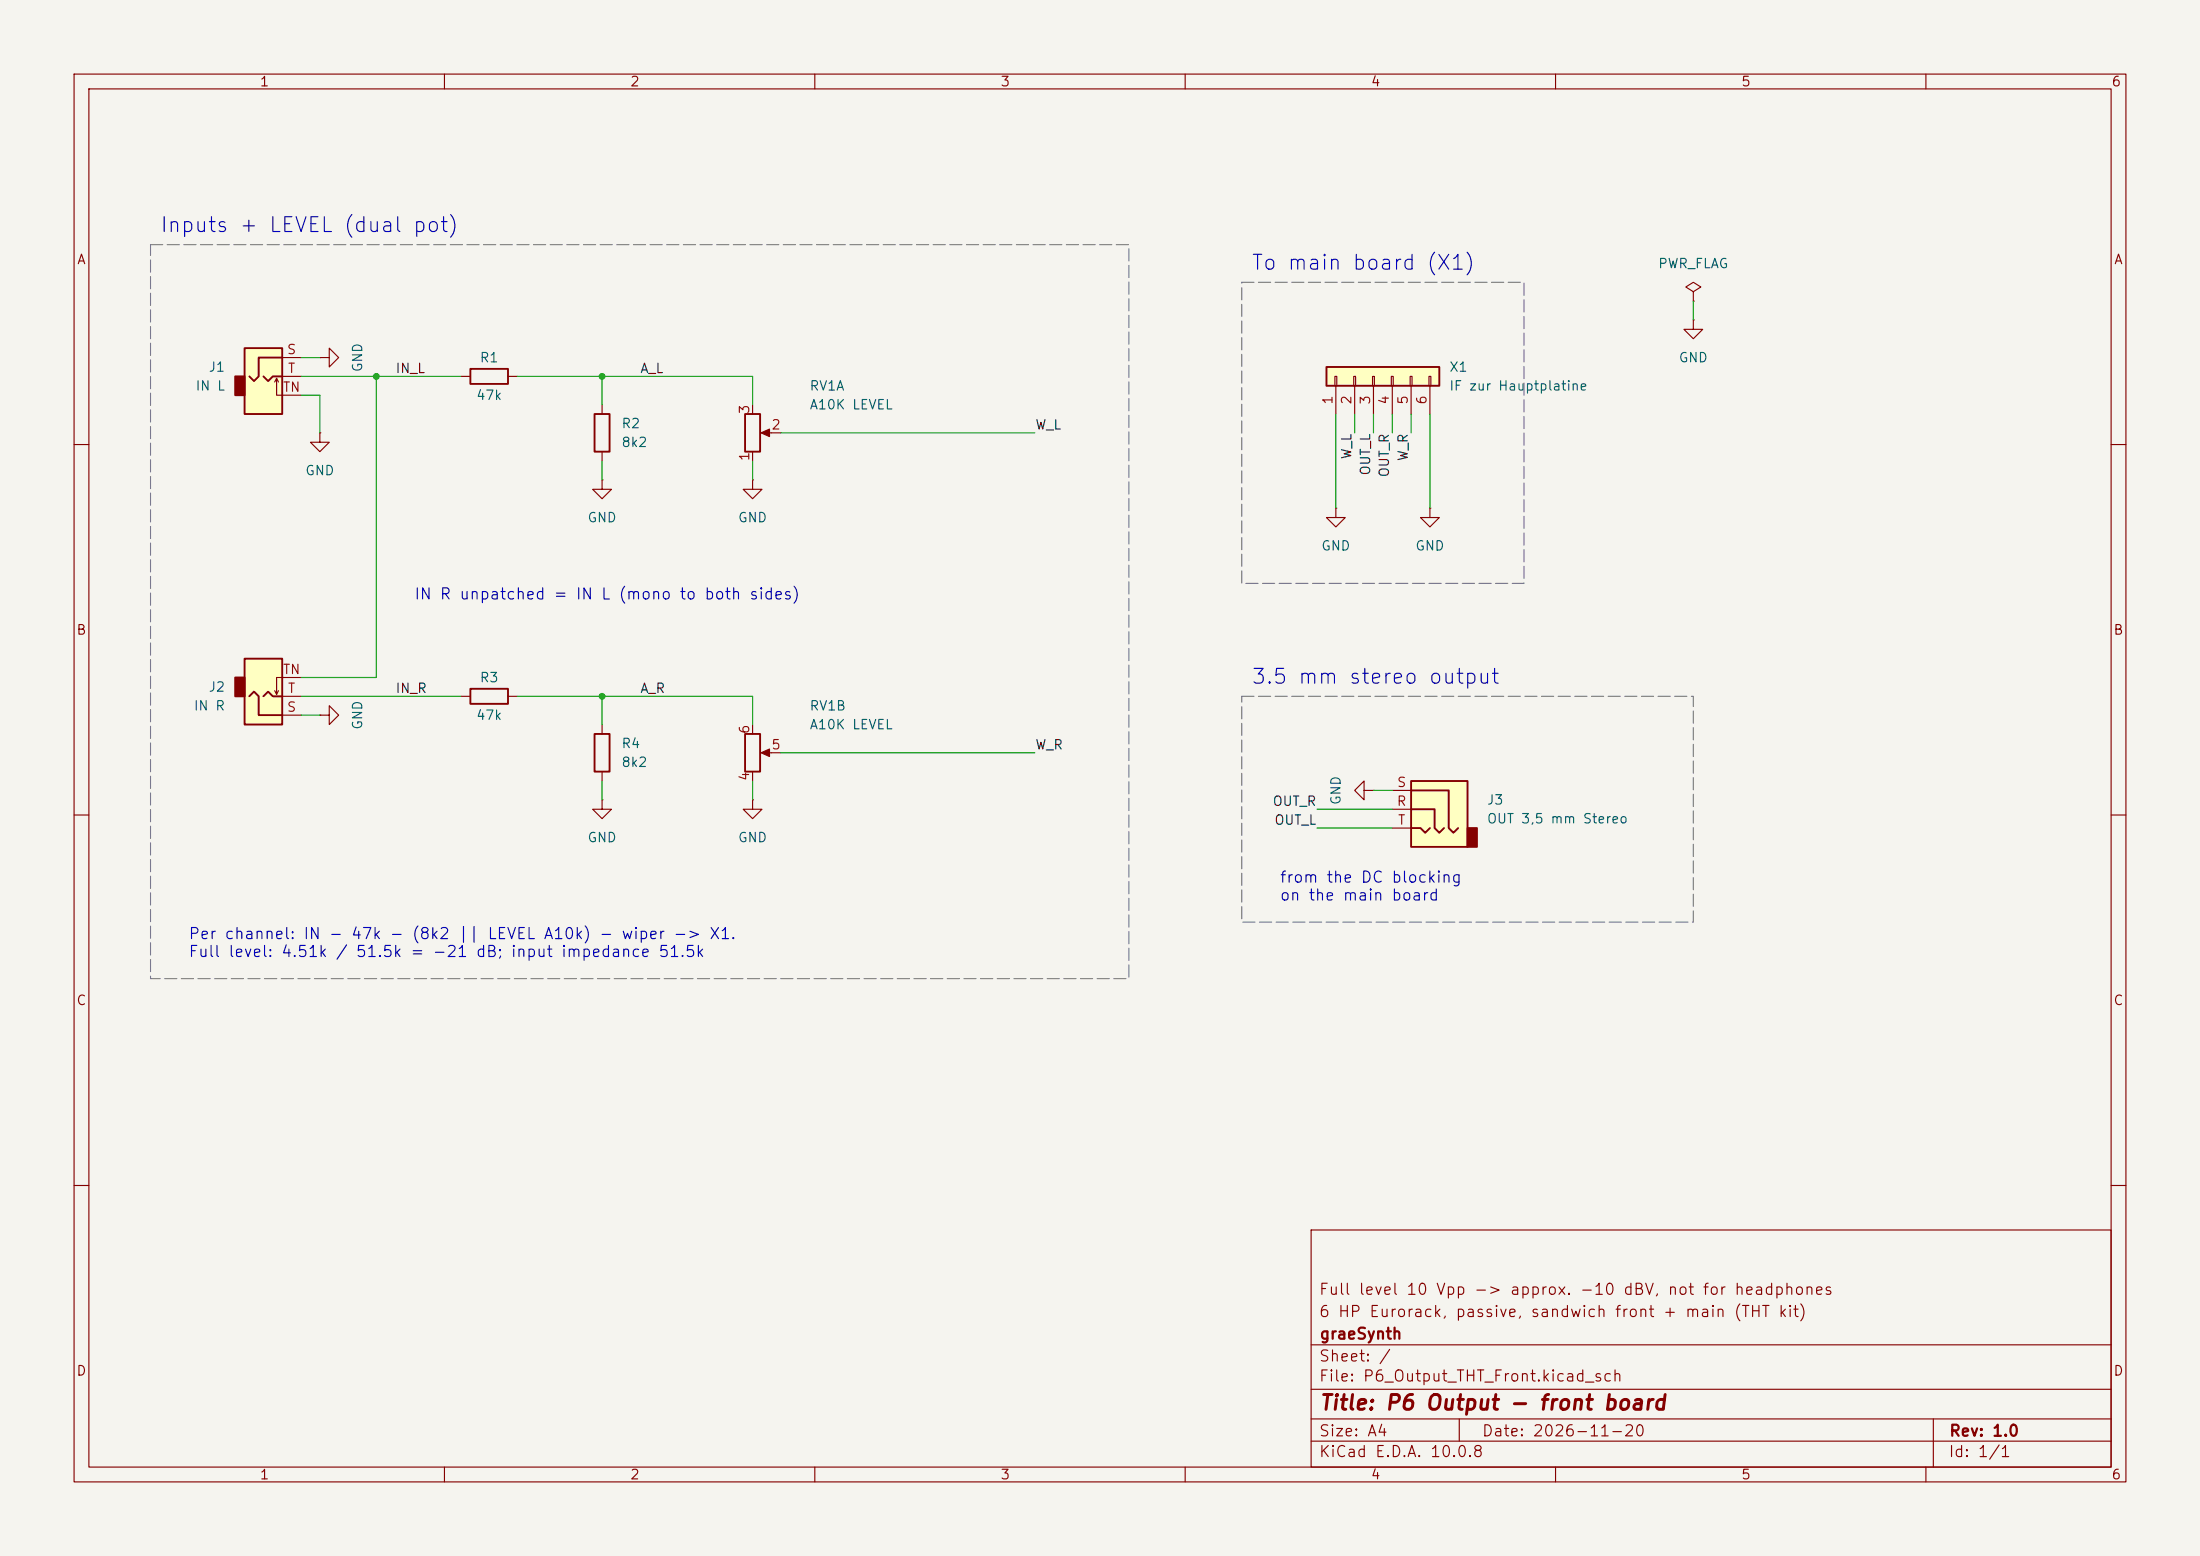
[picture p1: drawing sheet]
<svg xmlns="http://www.w3.org/2000/svg" width="297mm" height="210mm" viewBox="0 0 297 210" stroke-linecap="round" stroke-linejoin="round" font-family="sans-serif">
<path d="M0 0h297v210h-297z" fill="#f5f4ef" stroke="#f5f4ef" stroke-width=".14"/>
<g fill="none" stroke="#840000" stroke-width=".15">
<path d="M10 10h277v190h-277zM12 12h273v186h-273zM60 10v2M110 10v2M160 10v2M210 10v2M260 10v2M43.2 48.3h1.2v-1.3l1.3 1.3-1.3 1.2v-1.2M43.2 48.3h.1M62.2 50.8h1.3M68.6 50.8h1.2M81.3 54.6v1.3"/>
<path d="M10 60h2M81.3 64.8v1.2h1.2l-1.2 1.3-1.3-1.3h1.3M81.3 64.8h.1M81.3 61v1.2M101.6 64.8v1.2h1.3l-1.3 1.3-1.3-1.3h1.3M101.6 64.8h.1M285 60h2M10 110h2M101.6 108v1.2h1.3l-1.3 1.3-1.3-1.3h1.3M101.6 108h.1M184.1 106.7v-1.3l-1.2 1.3 1.2 1.3v-1.3h1.3M185.4 106.7h.1"/>
<path d="M285 110h2M10 160h2M177 166h108v32h-108zM285 160h2M60 198v2M110 198v2M160 198v2M177 194.5h108M177 191.5h108M177 187.5h108M177 181.5h108M197 191.5v3"/>
<path d="M210 198v2M260 198v2M261 191.5v6.5"/>
</g>
<path d="M63.5 49.8h5.1v2h-5.1zM80.3 55.9h2v5.1h-2z" fill="none" stroke="#840000" stroke-width=".25"/>
<path d="M33 47h5.1v8.9h-5.1z" fill="#ffffc2"/>
<path d="M31.7 50.8h1.3v2.5h-1.3z" fill="#840000" stroke="#840000" stroke-width=".25"/>
<path d="M33 47h5.1v8.9h-5.1zM35.6 50.8l.6 .6 .6-.6h1.3M38.1 48.3h-3.2v2.5l-.6 .6-.6-.6" fill="none" stroke="#840000" stroke-width=".25"/>
<path d="M37.1 51.6l.2-.5v2.2h3.3M37.3 51.1l.3 .5M38.1 48.3h2.5M38.1 50.8h2.5M43.2 58.4v1.3h1.2l-1.2 1.3-1.3-1.3h1.3M43.2 58.4h.1" fill="none" stroke="#840000" stroke-width=".15"/>
<path d="M190.5 105.4h7.6v8.9h-7.6z" fill="#ffffc2"/>
<path d="M198.1 111.8h1.3v2.5h-1.3z" fill="#840000" stroke="#840000" stroke-width=".25"/>
<path d="M100.6 55.9h2v5.1h-2zM63.5 93h5.1v2h-5.1zM100.6 99.1h2v5h-2zM190.5 105.4h7.6v8.9h-7.6zM190.5 109.2h3.2v2.6l.6 .6 .6-.6M190.5 111.8h1.3l.6 .6 .6-.6M190.5 106.7h5.1v5.1l.6 .6 .6-.6" fill="none" stroke="#840000" stroke-width=".25"/>
<path d="M101.6 54.6v1.3M103.1 58.4h2.3M101.6 61v1.2M62.2 94h1.3M68.6 94h1.2M101.6 97.8v1.3M101.6 104.1v1.3M103.1 101.6h2.3M188 109.2h2.5M188 106.7h2.5M188 111.8h2.5" fill="none" stroke="#840000" stroke-width=".15"/>
<g fill="#840000" stroke="#840000" stroke-width=".15">
<path d="M102.7 101.6l1.2-.5v1z"/>
<path d="M102.7 58.4l1.2-.5v1z"/>
</g>
<path d="M33 88.9h5.1v8.9h-5.1z" fill="#ffffc2"/>
<path d="M31.7 91.4h1.3v2.6h-1.3z" fill="#840000" stroke="#840000" stroke-width=".25"/>
<path d="M33 88.9h5.1v8.9h-5.1zM33.7 94l.6-.7 .6 .7v2.5h3.2M35.6 94l.6-.7 .6 .7h1.3M80.3 99.1h2v5h-2z" fill="none" stroke="#840000" stroke-width=".25"/>
<g fill="none" stroke="#840000" stroke-width=".15">
<path d="M180.3 68.6v1.3h1.3l-1.3 1.2-1.2-1.2h1.2M180.3 68.6h.1M193 68.6v1.3h1.3l-1.3 1.2-1.2-1.2h1.2M193 68.6h.1M37.6 93.2l-.3 .5M38.1 96.5h2.5M38.1 94h2.5M40.6 91.4h-3.3v2.3l-.2-.5M43.2 96.5h1.2v-1.2l1.3 1.2-1.3 1.3v-1.3M43.2 96.5h.1M81.3 97.8v1.3M81.3 108v1.2h1.2l-1.2 1.3-1.3-1.3h1.3"/>
<path d="M81.3 108h.1M81.3 104.1v1.3"/>
</g>
<path d="M179.1 49.5h15.2v2.6h-15.2z" fill="#ffffc2"/>
<path d="M179.1 49.5h15.2v2.6h-15.2z" fill="none" stroke="#840000" stroke-width=".25"/>
<g fill="none" stroke="#840000" stroke-width=".15">
<path d="M228.6 39.4l1-.7-1-.6-1 .6 1 .7v1.2M180.2 50.8h.3v1.3h-.3zM180.3 52.1v3.8M182.8 50.8h.2v1.3h-.2zM182.9 52.1v3.8M185.3 50.8h.2v1.3h-.2zM185.4 52.1v3.8M187.8 50.8h.3v1.3h-.3zM188 52.1v3.8M190.4 50.8h.2v1.3h-.2zM190.5 52.1v3.8M192.9 50.8h.3v1.3h-.3z"/>
<path d="M193 52.1v3.8M228.6 40.6h.1M228.6 43.2v1.3h1.3l-1.3 1.2-1.3-1.2h1.3M228.6 43.2h.1"/>
</g>
<g fill="none" stroke="#009600" stroke-width=".15">
<path d="M40.6 48.3h2.6M40.6 53.3h2.6v5.1M40.6 50.8h21.6M50.8 50.8v40.6h-10.2M69.8 50.8h31.8v3.8M81.3 50.8v3.8M105.4 58.4h34.3M180.3 55.9v12.7M182.9 55.9v2.5M185.4 55.9v2.5M188 55.9v2.5M190.5 55.9v2.5"/>
<path d="M193 55.9v12.7M228.6 40.6v2.6M81.3 62.2v2.6M101.6 62.2v2.6M40.6 96.5h2.6M40.6 94h21.6M69.8 94h31.8v3.8M81.3 94v3.8M81.3 105.4v2.6M101.6 105.4v2.6M105.4 101.6h34.3M177.8 111.8h10.2"/>
<path d="M177.8 109.2h10.2M185.4 106.7h2.6"/>
</g>
<path d="M20.3 33h132.1v99.1h-132.1zM167.6 38.1h38.1v40.6h-38.1zM167.6 94h61v30.5h-61z" fill="none" stroke="#787878" stroke-width=".15" stroke-dasharray="1.6 .6"/>
<g fill="#009600">
<circle cx="81.3" cy="50.8" r=".46"/>
<circle cx="50.8" cy="50.8" r=".46"/>
<circle cx="81.3" cy="94" r=".46"/>
</g>
<g font-size="2" fill="#0000c2">
<text x="21.5" y="31.9">Inputs + LEVEL (dual pot)</text>
<text x="168.8" y="36.9">To main board (X1)</text>
<text x="168.8" y="92.8">3.5 mm stereo output</text>
</g>
<text font-size="2" fill="#840000" x="178" y="190.8">Title: P6 Output - front board</text>
<g font-size="1.5" fill="#0000c2">
<text x="55.8" y="81.3">IN R unpatched = IN L (mono to both sides)</text>
<text x="172.7" y="119.5">from the DC blocking</text>
<text x="172.7" y="121.9">on the main board</text>
<text x="25.4" y="127.1">Per channel: IN - 47k - (8k2 || LEVEL A10k) - wiper -&gt; X1.</text>
<text x="25.4" y="129.6">Full level: 4.51k / 51.5k = -21 dB; input impedance 51.5k</text>
</g>
<g font-size="1.5" fill="#840000">
<text x="178" y="178.1">6 HP Eurorack, passive, sandwich front + main (THT kit)</text>
<text x="178" y="175.1">Full level 10 Vpp -&gt; approx. -10 dBV, not for headphones</text>
<text x="178" y="184.1">Sheet: /</text>
<text x="178" y="181.1">graeSynth</text>
<text x="178" y="186.8">File: P6_Output_THT_Front.kicad_sch</text>
<text x="178" y="197">KiCad E.D.A. 10.0.8</text>
<text x="178" y="194.2">Size: A4</text>
<text x="200" y="194.2">Date: 2026-11-20</text>
<text x="263" y="197">Id: 1/1</text>
<text x="263" y="194.2">Rev: 1.0</text>
</g>
<g font-size="1.3" fill="#840000">
<text x="35" y="12">1</text>
<text x="85" y="12">2</text>
<text x="135" y="12">3</text>
<text x="185" y="12">4</text>
<text x="235" y="12">5</text>
<text x="285" y="12">6</text>
<text x="10.3" y="36">A</text>
<text x="285.3" y="36">A</text>
<text x="10.2" y="86">B</text>
<text x="285.2" y="86">B</text>
<text x="10.2" y="136">C</text>
<text x="285.2" y="136">C</text>
<text x="10.2" y="186">D</text>
<text x="285.2" y="186">D</text>
<text x="35" y="200">1</text>
<text x="85" y="200">2</text>
<text x="135" y="200">3</text>
<text x="185" y="200">4</text>
<text x="235" y="200">5</text>
<text x="285" y="200">6</text>
</g>
<g font-size="1.3" fill="#006464">
<text x="223.8" y="36.5">PWR_FLAG</text>
<text x="26.3" y="53">IN L</text>
<text x="28.1" y="50.5">J1</text>
<text x="49.2" y="50.3" transform="rotate(-90 49.2 50.3)">GND</text>
<text x="64.7" y="49.2">R1</text>
<text x="109.2" y="53">RV1A</text>
<text x="195.6" y="50.5">X1</text>
<text x="195.6" y="53">IF zur Hauptplatine</text>
<text x="226.5" y="49.2">GND</text>
<text x="64.2" y="54.3">47k</text>
<text x="83.8" y="58.1">R2</text>
<text x="109.2" y="55.6">A10K LEVEL</text>
<text x="41.1" y="64.5">GND</text>
<text x="83.8" y="60.7">8k2</text>
<text x="79.2" y="70.8">GND</text>
<text x="99.5" y="70.8">GND</text>
<text x="178.3" y="74.6">GND</text>
<text x="191" y="74.6">GND</text>
<text x="28.1" y="93.7">J2</text>
<text x="64.7" y="92.4">R3</text>
<text x="26.1" y="96.2">IN R</text>
<text x="49.2" y="98.6" transform="rotate(-90 49.2 98.6)">GND</text>
<text x="64.2" y="97.5">47k</text>
<text x="83.8" y="101.3">R4</text>
<text x="109.2" y="96.2">RV1B</text>
<text x="109.2" y="98.8">A10K LEVEL</text>
<text x="83.8" y="103.8">8k2</text>
<text x="79.2" y="114">GND</text>
<text x="99.5" y="114">GND</text>
<text x="181.3" y="108.7" transform="rotate(-90 181.3 108.7)">GND</text>
<text x="200.6" y="108.9">J3</text>
<text x="200.6" y="111.5">OUT 3,5 mm Stereo</text>
</g>
<g font-size="1.3" fill="#a90000">
<text x="38.1" y="53.2">TN</text>
<text x="38.6" y="48.1">S</text>
<text x="38.8" y="50.7">T</text>
<text x="101.5" y="56" transform="rotate(-90 101.5 56)">3</text>
<text x="104" y="58.3">2</text>
<text x="180.2" y="54.7" transform="rotate(-90 180.2 54.7)">1</text>
<text x="182.7" y="54.7" transform="rotate(-90 182.7 54.7)">2</text>
<text x="185.3" y="54.7" transform="rotate(-90 185.3 54.7)">3</text>
<text x="187.8" y="54.7" transform="rotate(-90 187.8 54.7)">4</text>
<text x="190.4" y="54.7" transform="rotate(-90 190.4 54.7)">5</text>
<text x="192.9" y="54.7" transform="rotate(-90 192.9 54.7)">6</text>
<text x="101.5" y="62.3" transform="rotate(-90 101.5 62.3)">1</text>
<text x="38.1" y="91.3">TN</text>
<text x="38.8" y="93.8">T</text>
<text x="38.6" y="96.4">S</text>
<text x="101.5" y="99.2" transform="rotate(-90 101.5 99.2)">6</text>
<text x="104" y="101.5">5</text>
<text x="101.5" y="105.5" transform="rotate(-90 101.5 105.5)">4</text>
<text x="188.5" y="106.5">S</text>
<text x="188.5" y="109.1">R</text>
<text x="188.6" y="111.6">T</text>
</g>
<g font-size="1.3" fill="#0f0f0f">
<text x="53.3" y="50.7">IN_L</text>
<text x="86.3" y="50.7">A_L</text>
<text x="139.7" y="58.3">W_L</text>
<text x="182.8" y="62.1" transform="rotate(-90 182.8 62.1)">W_L</text>
<text x="185.3" y="64.3" transform="rotate(-90 185.3 64.3)">OUT_L</text>
<text x="187.8" y="64.5" transform="rotate(-90 187.8 64.5)">OUT_R</text>
<text x="190.4" y="62.3" transform="rotate(-90 190.4 62.3)">W_R</text>
<text x="53.3" y="93.9">IN_R</text>
<text x="86.3" y="93.9">A_R</text>
<text x="139.7" y="101.5">W_R</text>
<text x="171.7" y="109.1">OUT_R</text>
<text x="171.9" y="111.6">OUT_L</text>
</g>
</svg>
